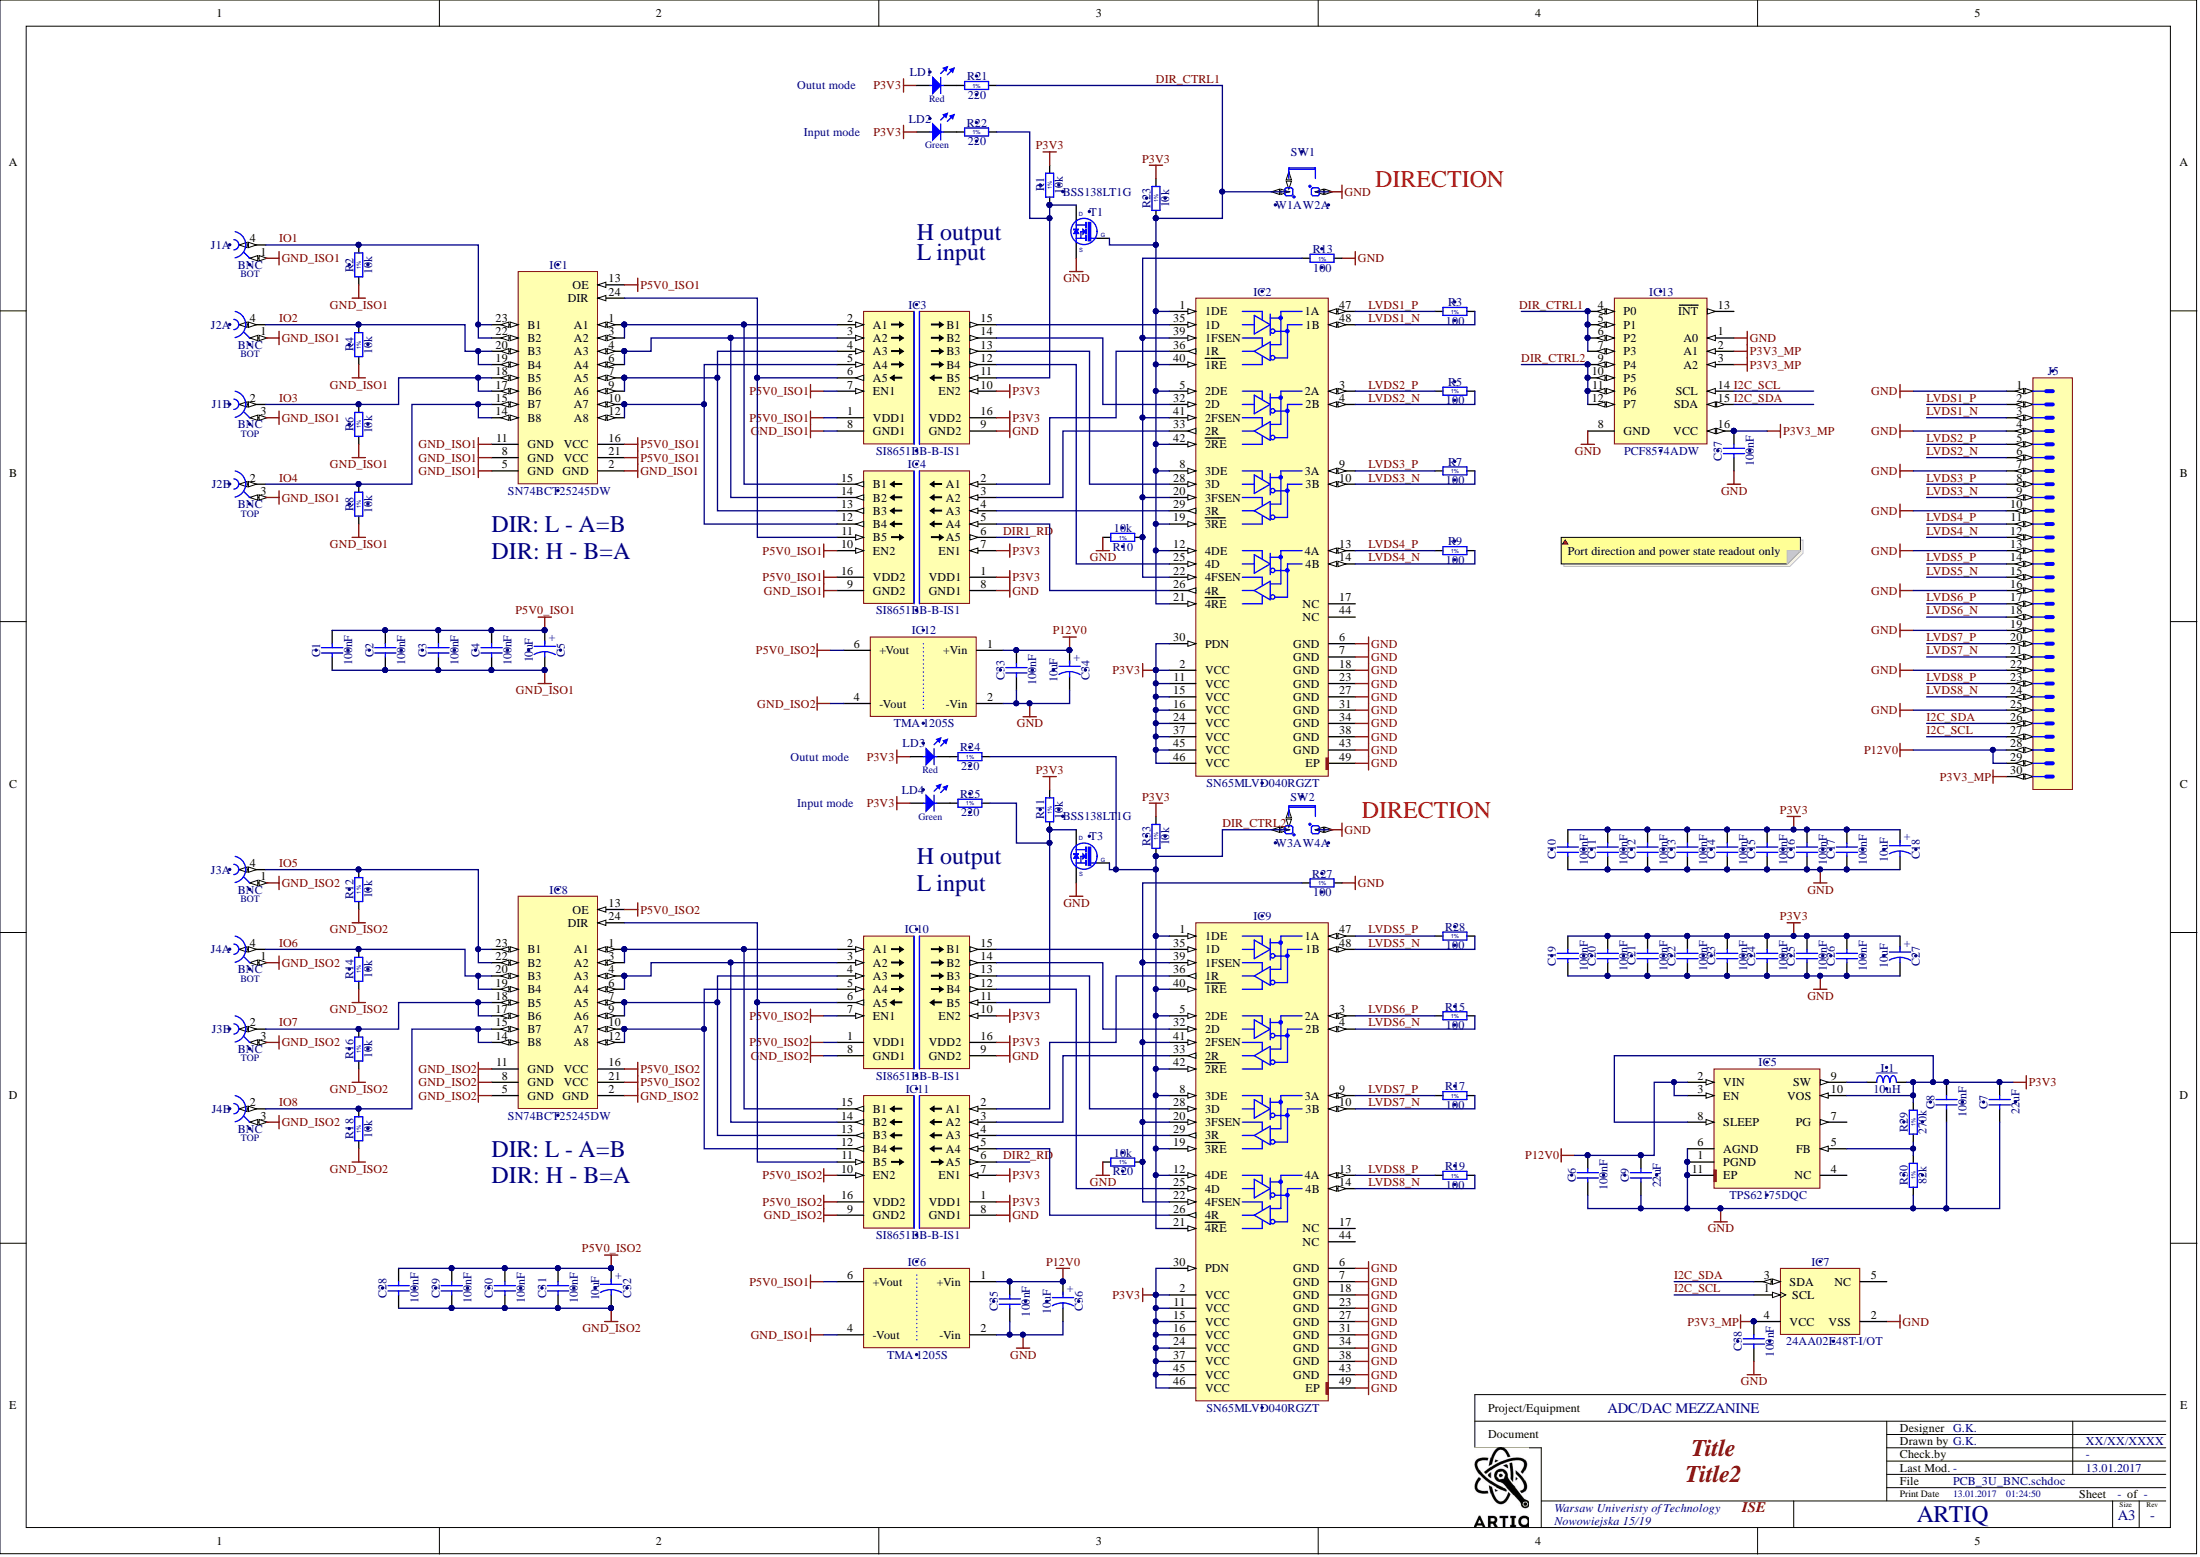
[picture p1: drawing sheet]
# Altium project PCB_3U_BNC.PrjPCB
1 sheet, 99 parts. Net scope: global (net labels, ports and power ports of the same name join across sheets).
Board file: PCB_3U_BNC.PCBDOC

## Sheet PCB_3U_BNC.schdoc: Title
size 420 x 297 mm; Author: G.K.; CompanyName: WUT; DrawnBy: G.K.; Organization: CERN; Address1: Warsaw Univeristy of Technology; Address2: Nowowiejska 15/19; Revision: -; SheetNumber: -; SheetTotal: -; EDA_Number: ARTIQ; Projet: ADC/DAC MEZZANINE; ModifiedBy: -; CreateDate: XX/XX/XXXX; CheckedDate: -; Title2: Title2; DivGrp: ISE; Designer: G.K.

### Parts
C1  100nF  [CAPC1005X55N]
C2  100nF  [CAPC1005X55N]
C3  100nF  [CAPC1005X55N]
C4  100nF  [CAPC1005X55N]
C5  10uF  [CAPAE430X540N]
C6  100nF  [CAPC1005X55N]
C7  22uF  [CAPC2012X135N]
C8  100nF  [CAPC1005X55N]
C9  22uF  [CAPC2012X135N]
C10  100nF  [CAPC1005X55N]
C11  100nF  [CAPC1005X55N]
C12  100nF  [CAPC1005X55N]
C13  100nF  [CAPC1005X55N]
C14  100nF  [CAPC1005X55N]
C15  100nF  [CAPC1005X55N]
C16  100nF  [CAPC1005X55N]
C17  100nF  [CAPC1005X55N]
C18  10uF  [CAPAE430X540N]
C19  100nF  [CAPC1005X55N]
C20  100nF  [CAPC1005X55N]
C21  100nF  [CAPC1005X55N]
C22  100nF  [CAPC1005X55N]
C23  100nF  [CAPC1005X55N]
C24  100nF  [CAPC1005X55N]
C25  100nF  [CAPC1005X55N]
C26  100nF  [CAPC1005X55N]
C27  10uF  [CAPAE430X540N]
C28  100nF  [CAPC1005X55N]
C29  100nF  [CAPC1005X55N]
C30  100nF  [CAPC1005X55N]
C31  100nF  [CAPC1005X55N]
C32  10uF  [CAPAE430X540N]
C33  100nF  [CAPC1005X55N]
C34  10uF  [CAPAE430X540N]
C35  100nF  [CAPC1005X55N]
C36  10uF  [CAPAE430X540N]
C37  100nF  [CAPC1005X55N]
C38  100nF  [CAPC1005X55N]
IC1  SN74BCT25245DW  [SOIC127P1030X265-24N]
IC2  SN65MLVD040RGZT  [QFN50P700X700X100-49N-S420]
IC3  SI8651BB-B-IS1  [SOIC127P600X175-16N]
IC4  SI8651BB-B-IS1  [SOIC127P600X175-16N]
IC5  TPS62175DQC  [SON50P200X300X80-11N-R94X250]
IC6  TMA 1205S  [DCDC_TRACO_TMA]
IC7  24AA02E48T-I/OT  [SOT95P280X145-5N]
IC8  SN74BCT25245DW  [SOIC127P1030X265-24N]
IC9  SN65MLVD040RGZT  [QFN50P700X700X100-49N-S420]
IC10  SI8651BB-B-IS1  [SOIC127P600X175-16N]
IC11  SI8651BB-B-IS1  [SOIC127P600X175-16N]
IC12  TMA 1205S  [DCDC_TRACO_TMA]
IC13  PCF8574ADW  [SOIC127P1030X265-16N]
J1  BNC  [BOMAR_364A2595]  (parts A,B of 2)
J2  BNC  [BOMAR_364A2595]  (parts A,B of 2)
J3  BNC  [BOMAR_364A2595]  (parts A,B of 2)
J4  BNC  [BOMAR_364A2595]  (parts A,B of 2)
J5  (no value)  [3M_N2530-6002RB]
L1  10uH  [IND_MURATA-PS_8400]
LD1  Red  [LED_AVAGO_HSMC-C120]  (value not drawn)
LD2  Green  [LED_AVAGO_HSME-C120]  (value not drawn)
LD3  Red  [LED_AVAGO_HSMC-C120]  (value not drawn)
LD4  Green  [LED_AVAGO_HSME-C120]  (value not drawn)
R1  10k  [RESC1005X40N]
R2  10k  [RESC1005X40N]
R3  100  [RESC1005X40N]
R4  10k  [RESC1005X40N]
R5  100  [RESC1005X40N]
R6  10k  [RESC1005X40N]
R7  100  [RESC1005X40N]
R8  10k  [RESC1005X40N]
R9  100  [RESC1005X40N]
R10  10k  [RESC1005X40N]
R11  10k  [RESC1005X40N]
R12  10k  [RESC1005X40N]
R13  100  [RESC1005X40N]
R14  10k  [RESC1005X40N]
R15  100  [RESC1005X40N]
R16  10k  [RESC1005X40N]
R17  100  [RESC1005X40N]
R18  10k  [RESC1005X40N]
R19  100  [RESC1005X40N]
R20  10k  [RESC1005X40N]
R21  220  [RESC1608X55N]
R22  220  [RESC1608X55N]
R23  10k  [RESC1005X40N]
R24  220  [RESC1608X55N]
R25  220  [RESC1608X55N]
R27  100  [RESC1005X40N]
R28  100  [RESC1005X40N]
R29  270k  [RESC1608X55N]
R30  82k  [RESC1608X55N]
R33  10k  [RESC1005X40N]
SW1  Jumper Type1  [JUMPER_BLACK_INSULATED_2.54MM]  (value not drawn)
SW2  Jumper Type1  [JUMPER_BLACK_INSULATED_2.54MM]  (value not drawn)
T1  BSS138LT1G  [SOT95P240X110-3N]
T3  BSS138LT1G  [SOT95P240X110-3N]
W1  Test Point  [COMATEL_385.0358.1.02.400]  (value not drawn)  (part A of 2)
W2  Test Point  [COMATEL_385.0358.1.02.400]  (value not drawn)  (part A of 2)
W3  Test Point  [COMATEL_385.0358.1.02.400]  (value not drawn)  (part A of 2)
W4  Test Point  [COMATEL_385.0358.1.02.400]  (value not drawn)  (part A of 2)

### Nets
GND: C6.1 C7.1 C8.1 C9.1 C10.1 C11.1 C12.1 C13.1 C14.1 C15.1 C16.1 C17.1 C18.2 C19.1 C20.1 C21.1 C22.1 C23.1 C24.1 C25.1 C26.1 C27.2 C33.1 C34.2 C35.1 C36.2 C37.1 C38.1 IC2.6(GND) IC2.7(GND) IC2.18(GND) IC2.23(GND) IC2.27(GND) IC2.31(GND) IC2.34(GND) IC2.38(GND) IC2.43(GND) IC2.49(EP) IC3.9(GND2) IC4.8(GND1) IC5.1(PGND) IC5.6(AGND) IC5.11(EP) IC6.2(-Vin) IC7.2(VSS) IC9.6(GND) IC9.7(GND) IC9.18(GND) IC9.23(GND) IC9.27(GND) IC9.31(GND) IC9.34(GND) IC9.38(GND) IC9.43(GND) IC9.49(EP) IC10.9(GND2) IC11.8(GND1) IC12.2(-Vin) IC13.1(A0) IC13.8(GND) J5.1 J5.4 J5.7 J5.10 J5.13 J5.16 J5.19 J5.22 J5.25 R10.2 R13.2 R20.2 R27.2 R30.1 T1.2(S) T3.2(S) W2.1 W4.1
GND_ISO1: C1.1 C2.1 C3.1 C4.1 C5.2 IC1.2(GND) IC1.5(GND) IC1.8(GND) IC1.11(GND) IC3.8(GND1) IC4.9(GND2) IC6.4(-Vout) J1.1 J1.3 J2.1 J2.3 R2.1 R4.1 R6.1 R8.1
GND_ISO2: C28.1 C29.1 C30.1 C31.1 C32.2 IC8.2(GND) IC8.5(GND) IC8.8(GND) IC8.11(GND) IC10.8(GND1) IC11.9(GND2) IC12.4(-Vout) J3.1 J3.3 J4.1 J4.3 R12.1 R14.1 R16.1 R18.1
P3V3: C7.2 C8.2 C10.2 C11.2 C12.2 C13.2 C14.2 C15.2 C16.2 C17.2 C18.1 C19.2 C20.2 C21.2 C22.2 C23.2 C24.2 C25.2 C26.2 C27.1 IC2.2(VCC) IC2.11(VCC) IC2.15(VCC) IC2.16(VCC) IC2.24(VCC) IC2.30(PDN) IC2.37(VCC) IC2.45(VCC) IC2.46(VCC) IC3.10(EN2) IC3.16(VDD2) IC4.1(VDD1) IC4.7(EN1) IC5.8(SLEEP) IC5.10(VOS) IC9.2(VCC) IC9.11(VCC) IC9.15(VCC) IC9.16(VCC) IC9.24(VCC) IC9.30(PDN) IC9.37(VCC) IC9.45(VCC) IC9.46(VCC) IC10.10(EN2) IC10.16(VDD2) IC11.1(VDD1) IC11.7(EN1) L1.2 LD1.2(A) LD2.2(A) LD3.2(A) LD4.2(A) R1.2 R11.2 R23.2 R29.2 R33.2
P3V3_MP: C37.2 C38.2 IC7.4(VCC) IC13.2(A1) IC13.3(A2) IC13.16(VCC) J5.30
P5V0_ISO1: C1.2 C2.2 C3.2 C4.2 C5.1 IC1.13(~{OE}) IC1.16(VCC) IC1.21(VCC) IC3.1(VDD1) IC3.7(EN1) IC4.10(EN2) IC4.16(VDD2) IC6.6(+Vout)
P5V0_ISO2: C28.2 C29.2 C30.2 C31.2 C32.1 IC8.13(~{OE}) IC8.16(VCC) IC8.21(VCC) IC10.1(VDD1) IC10.7(EN1) IC11.10(EN2) IC11.16(VDD2) IC12.6(+Vout)
P12V0: C6.2 C9.2 C33.2 C34.1 C35.2 C36.1 IC5.2(VIN) IC5.3(EN) IC6.1(+Vin) IC12.1(+Vin) J5.28 J5.29
DIR1_RD: IC4.6(A5)
DIR2_RD: IC11.6(A5)
DIR_CTRL1: IC2.1(1DE) IC2.5(2DE) IC2.8(3DE) IC2.12(4DE) IC2.19(~{3RE}) IC2.21(~{4RE}) IC2.40(~{1RE}) IC2.42(~{2RE}) R21.2 R23.1 T1.1(G) W1.1
DIR_CTRL2: IC9.1(1DE) IC9.5(2DE) IC9.8(3DE) IC9.12(4DE) IC9.19(~{3RE}) IC9.21(~{4RE}) IC9.40(~{1RE}) IC9.42(~{2RE}) IC13.9(P4) IC13.10(P5) IC13.11(P6) IC13.12(P7) R24.2 R33.1 T3.1(G) W3.1
I2C_SCL: IC7.1(SCL) IC13.14(SCL) J5.27
I2C_SDA: IC7.3(SDA) IC13.15(SDA) J5.26
IO1: IC1.22(B2) IC1.23(B1) J1.4 R2.2
IO2: IC1.19(B4) IC1.20(B3) J2.4 R4.2
IO3: IC1.17(B6) IC1.18(B5) J1.2 R6.2
IO4: IC1.14(B8) IC1.15(B7) J2.2 R8.2
IO5: IC8.22(B2) IC8.23(B1) J3.4 R12.2
IO6: IC8.19(B4) IC8.20(B3) J4.4 R14.2
IO7: IC8.17(B6) IC8.18(B5) J3.2 R16.2
IO8: IC8.14(B8) IC8.15(B7) J4.2 R18.2
LVDS1_N: IC2.48(1B) J5.3 R3.2
LVDS1_P: IC2.47(1A) J5.2 R3.1
LVDS2_N: IC2.4(2B) J5.6 R5.2
LVDS2_P: IC2.3(2A) J5.5 R5.1
LVDS3_N: IC2.10(3B) J5.9 R7.2
LVDS3_P: IC2.9(3A) J5.8 R7.1
LVDS4_N: IC2.14(4B) J5.12 R9.2
LVDS4_P: IC2.13(4A) J5.11 R9.1
LVDS5_N: IC9.48(1B) J5.15 R28.2
LVDS5_P: IC9.47(1A) J5.14 R28.1
LVDS6_N: IC9.4(2B) J5.18 R15.2
LVDS6_P: IC9.3(2A) J5.17 R15.1
LVDS7_N: IC9.10(3B) J5.21 R17.2
LVDS7_P: IC9.9(3A) J5.20 R17.1
LVDS8_N: IC9.14(4B) J5.24 R19.2
LVDS8_P: IC9.13(4A) J5.23 R19.1
NetIC1_1: IC1.1(A1) IC1.3(A2) IC3.2(A1) IC4.15(B1)
NetIC1_4: IC1.4(A3) IC1.6(A4) IC3.3(A2) IC4.14(B2)
NetIC1_7: IC1.7(A5) IC1.9(A6) IC3.4(A3) IC4.13(B3)
NetIC1_10: IC1.10(A7) IC1.12(A8) IC3.5(A4) IC4.12(B4)
NetIC1_24: IC1.24(DIR) IC3.6(A5) IC4.11(B5)
NetIC2_20: IC2.20(3FSEN) IC2.22(4FSEN) IC2.39(1FSEN) IC2.41(2FSEN) R10.1 R13.1
NetIC2_25: IC2.25(4D) IC3.12(B4)
NetIC2_26: IC2.26(4R) IC4.5(A4)
NetIC2_28: IC2.28(3D) IC3.13(B3)
NetIC2_29: IC2.29(3R) IC4.4(A3)
NetIC2_32: IC2.32(2D) IC3.14(B2)
NetIC2_33: IC2.33(2R) IC4.3(A2)
NetIC2_35: IC2.35(1D) IC3.15(B1)
NetIC2_36: IC2.36(1R) IC4.2(A1)
NetIC3_11: IC3.11(B5) R1.1 R22.2 T1.3(D)
NetIC5_5: IC5.5(FB) R29.1 R30.2
NetIC5_9: IC5.9(SW) L1.1
NetIC8_1: IC8.1(A1) IC8.3(A2) IC10.2(A1) IC11.15(B1)
NetIC8_4: IC8.4(A3) IC8.6(A4) IC10.3(A2) IC11.14(B2)
NetIC8_7: IC8.7(A5) IC8.9(A6) IC10.4(A3) IC11.13(B3)
NetIC8_10: IC8.10(A7) IC8.12(A8) IC10.5(A4) IC11.12(B4)
NetIC8_24: IC8.24(DIR) IC10.6(A5) IC11.11(B5)
NetIC9_20: IC9.20(3FSEN) IC9.22(4FSEN) IC9.39(1FSEN) IC9.41(2FSEN) R20.1 R27.1
NetIC9_25: IC9.25(4D) IC10.12(B4)
NetIC9_26: IC9.26(4R) IC11.5(A4)
NetIC9_28: IC9.28(3D) IC10.13(B3)
NetIC9_29: IC9.29(3R) IC11.4(A3)
NetIC9_32: IC9.32(2D) IC10.14(B2)
NetIC9_33: IC9.33(2R) IC11.3(A2)
NetIC9_35: IC9.35(1D) IC10.15(B1)
NetIC9_36: IC9.36(1R) IC11.2(A1)
NetIC10_11: IC10.11(B5) R11.1 R25.2 T3.3(D)
NetIC13_4: IC13.4(P0) IC13.5(P1) IC13.6(P2) IC13.7(P3)
NetLD1_1: LD1.1(C) R21.1
NetLD2_1: LD2.1(C) R22.1
NetLD3_1: LD3.1(C) R24.1
NetLD4_1: LD4.1(C) R25.1

Not connected (* = marked no-connect by the designer): IC2 17(NC) 44(NC); IC5 4(NC) 7(PG); IC7 5(NC); IC9 17(NC) 44(NC); IC13 13(~{INT}); SW1 1; SW2 1

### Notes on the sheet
- Outut mode
- Input mode
- H output
- DIRECTION
- L input
- (near IC1) DIR: L - A=B
- DIR: H - B=A
- Port direction and power state readout only
- (near IC8) DIR: L - A=B
- Labels drawn without touching a wire or pin: DIR_CTRL1
